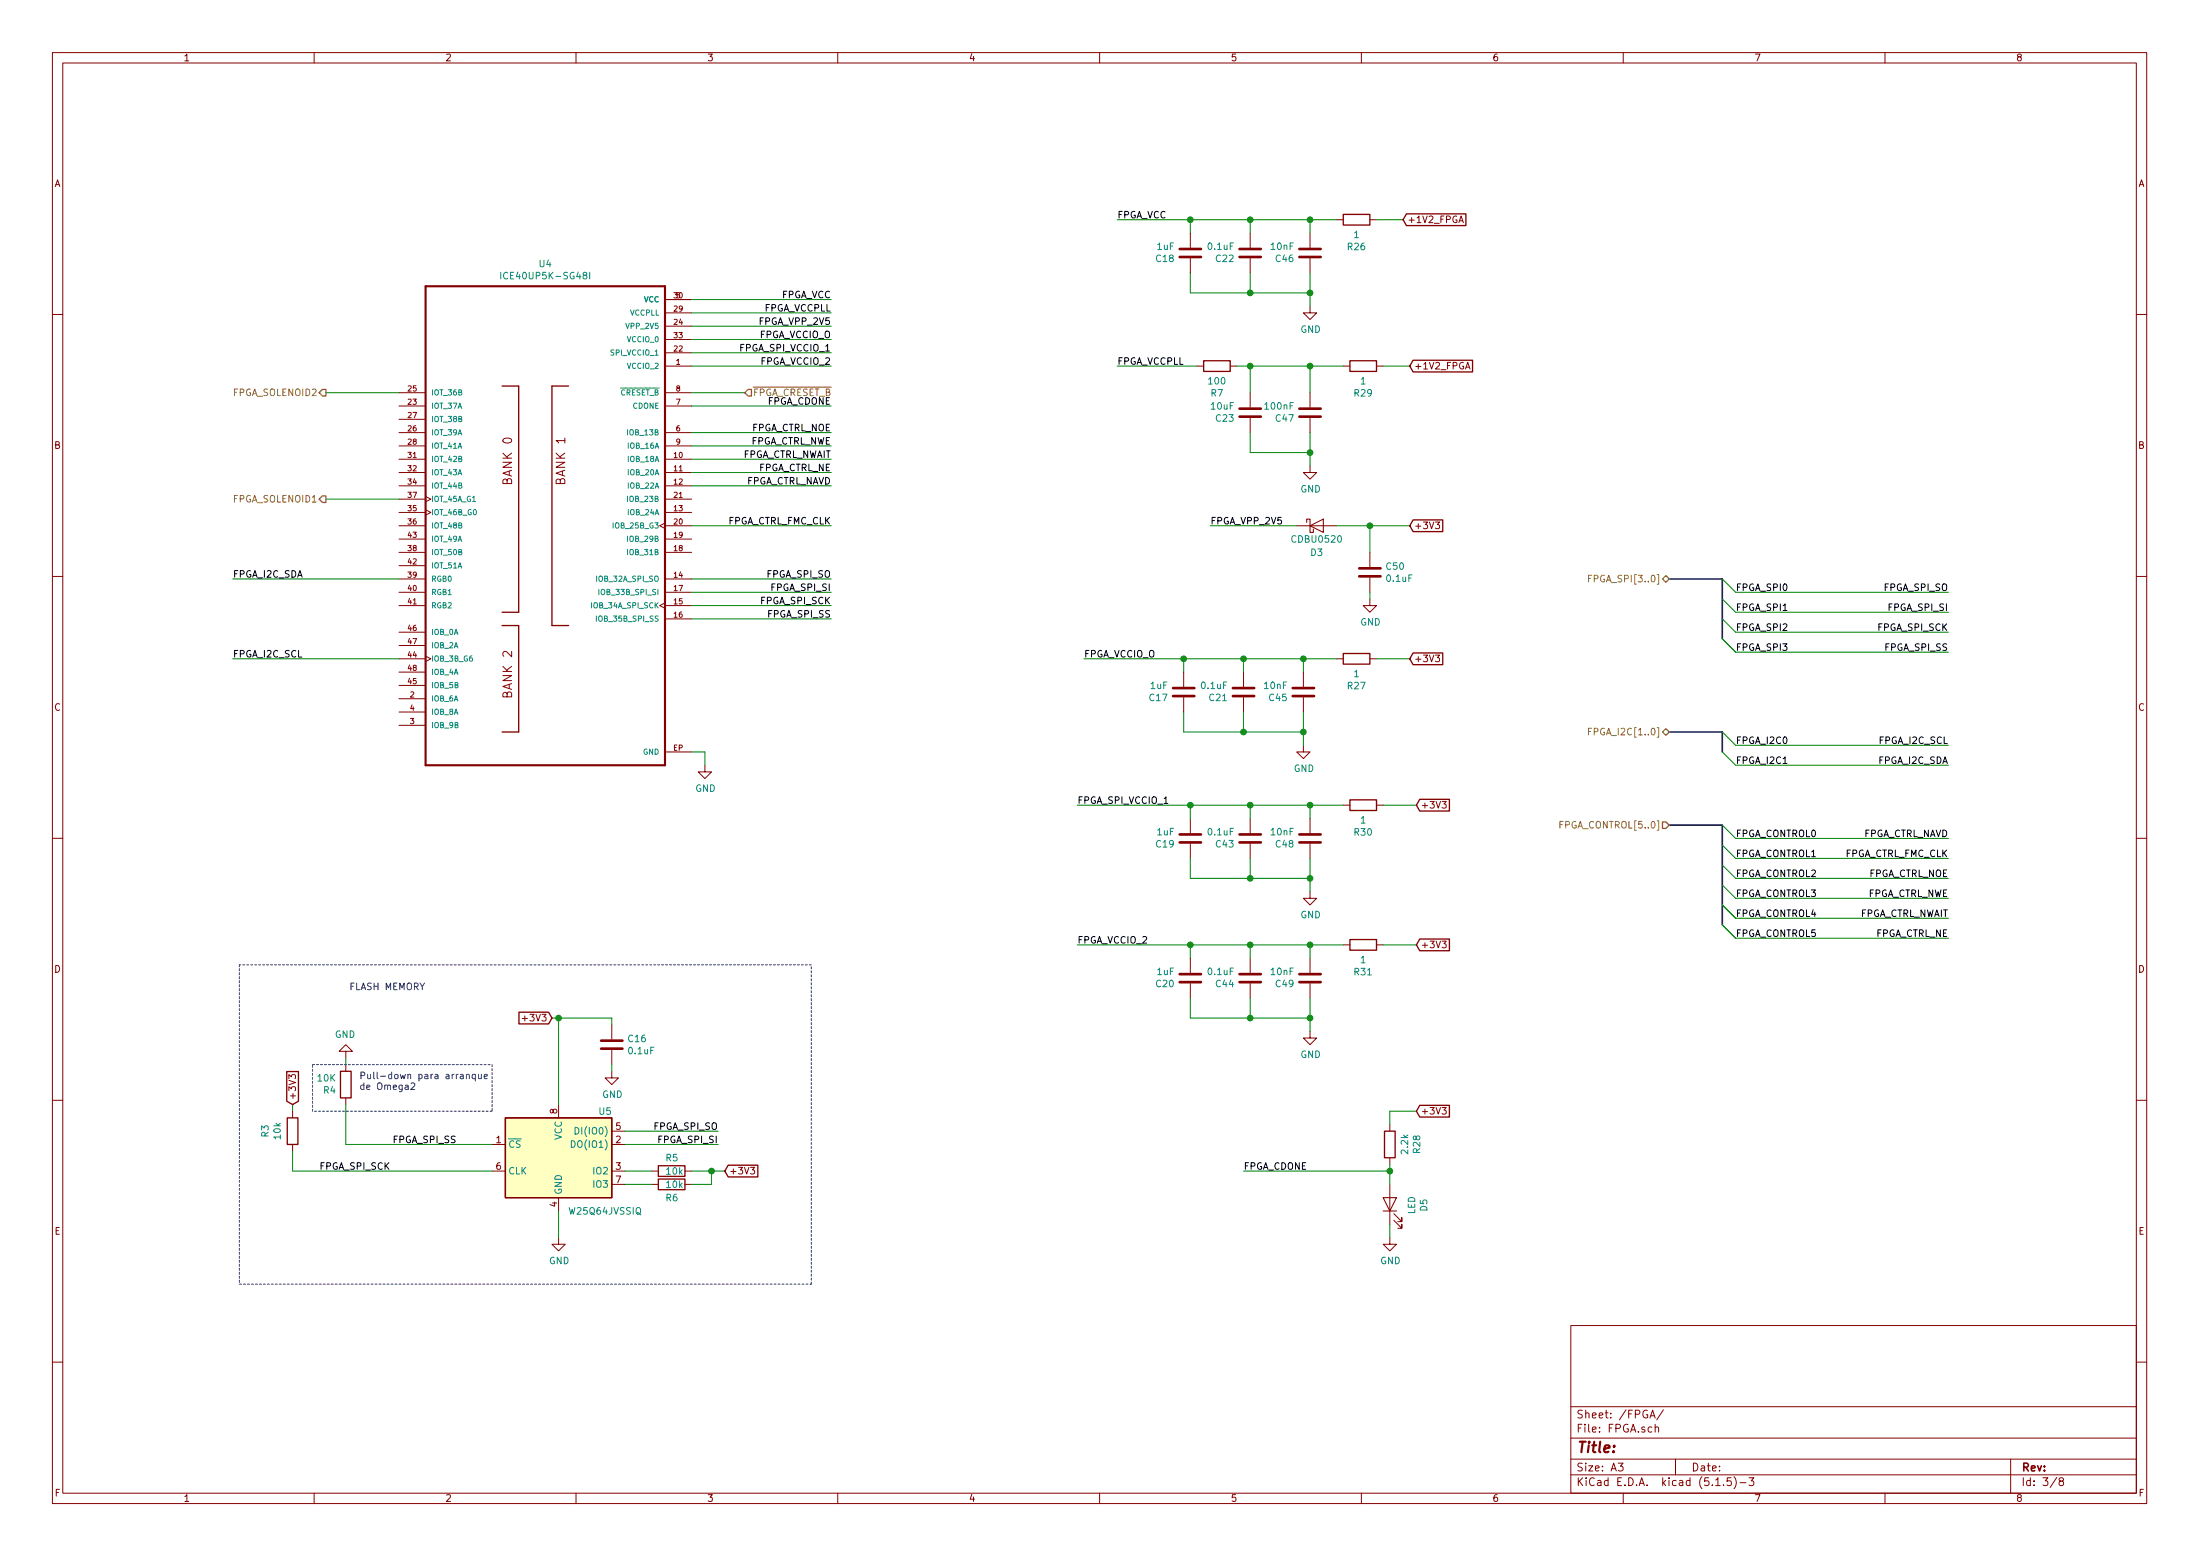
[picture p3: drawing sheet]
EESchema Schematic File Version 4
EELAYER 30 0
EELAYER END
$Descr A3 16535 11693
encoding utf-8
Sheet 3 8
Title ""
Date ""
Rev ""
Comp ""
Comment1 ""
Comment2 ""
Comment3 ""
Comment4 ""
$EndDescr
Text HLabel 12550 4350 0    50   BiDi ~ 0
FPGA_SPI[3..0]
Wire Bus Line
	12550 4350 12950 4350
Text Label 14650 4450 2    50   ~ 0
FPGA_SPI_SO
Entry Wire Line
	12950 4350 13050 4450
Entry Wire Line
	12950 4500 13050 4600
Entry Wire Line
	12950 4650 13050 4750
Text Label 14650 4600 2    50   ~ 0
FPGA_SPI_SI
Text Label 14650 4900 2    50   ~ 0
FPGA_SPI_SS
Text Label 14650 4750 2    50   ~ 0
FPGA_SPI_SCK
Text HLabel 12550 5500 0    50   BiDi ~ 0
FPGA_I2C[1..0]
Wire Bus Line
	12550 5500 12950 5500
Text Label 14650 5600 2    50   ~ 0
FPGA_I2C_SCL
Entry Wire Line
	12950 5500 13050 5600
Entry Wire Line
	12950 5650 13050 5750
Text Label 14650 5750 2    50   ~ 0
FPGA_I2C_SDA
Wire Bus Line
	12950 5650 12950 5500
Text HLabel 12550 6200 0    50   Input ~ 0
FPGA_CONTROL[5..0]
Wire Bus Line
	12550 6200 12950 6200
Text Label 14650 6300 2    50   ~ 0
FPGA_CTRL_NAVD
Entry Wire Line
	12950 6200 13050 6300
Entry Wire Line
	12950 6350 13050 6450
Entry Wire Line
	12950 6500 13050 6600
Entry Wire Line
	12950 6650 13050 6750
Entry Wire Line
	12950 6800 13050 6900
Text Label 14650 6450 2    50   ~ 0
FPGA_CTRL_FMC_CLK
Text Label 14650 6600 2    50   ~ 0
FPGA_CTRL_NOE
Text Label 14650 6750 2    50   ~ 0
FPGA_CTRL_NWE
Text Label 14650 6900 2    50   ~ 0
FPGA_CTRL_NWAIT
Entry Wire Line
	12950 6950 13050 7050
Entry Wire Line
	12950 6950 13050 7050
Entry Wire Line
	12950 6800 13050 6900
Entry Wire Line
	12950 6950 13050 7050
Entry Wire Line
	12950 6800 13050 6900
Text Label 14650 7050 2    50   ~ 0
FPGA_CTRL_NE
Text Notes 3200 7450 2    50   ~ 0
FLASH MEMORY
$Comp
L Memory_Flash:W25Q32JVSS U5
U 1 1
P 4200 8700
F 0 "U5" H 4550 9050 50  0000 C CNN
F 1 "W25Q64JVSSIQ" H 4550 8300 50  0000 C CNN
F 2 "Package_SO:SOIC-8_5.23x5.23mm_P1.27mm" H 4200 8700 50  0001 C CNN
F 3 "https://www.winbond.com/resource-files/w25q64jv%20revj%2003272018%20plus.pdf" H 4200 8700 50  0001 C CNN
F 4 "W25Q64JVSSIQ-ND" H 4200 8700 50  0001 C CNN "Digikey"
	1    4200 8700
	1    0    0    -1  
$EndComp
$Comp
L power:GND #PWR025
U 1 1
P 4200 9300
F 0 "#PWR025" H 4200 9050 50  0001 C CNN
F 1 "GND" H 4205 9127 50  0000 C CNN
F 2 "" H 4200 9300 50  0001 C CNN
F 3 "" H 4200 9300 50  0001 C CNN
	1    4200 9300
	1    0    0    -1  
$EndComp
Wire Wire Line
	4200 9100 4200 9300
$Comp
L Device:R R4
U 1 1
P 2600 8150
F 0 "R4" H 2670 8196 50  0000 L CNN
F 1 "10K" H 2670 8105 50  0000 L CNN
F 2 "Resistor_SMD:R_0603_1608Metric_Pad1.05x0.95mm_HandSolder" V 2530 8150 50  0001 C CNN
F 3 "~" H 2600 8150 50  0001 C CNN
	1    2600 8150
	-1   0    0    1   
$EndComp
$Comp
L power:GND #PWR024
U 1 1
P 2600 7950
F 0 "#PWR024" H 2600 7700 50  0001 C CNN
F 1 "GND" H 2605 7777 50  0000 C CNN
F 2 "" H 2600 7950 50  0001 C CNN
F 3 "" H 2600 7950 50  0001 C CNN
	1    2600 7950
	-1   0    0    1   
$EndComp
Wire Wire Line
	2600 7950 2600 8000
Text Label 5400 8600 2    50   ~ 0
FPGA_SPI_SI
Wire Wire Line
	5400 8600 4700 8600
$Comp
L Device:R R5
U 1 1
P 5050 8800
F 0 "R5" V 4950 8750 50  0000 L CNN
F 1 "10k" V 5050 8750 50  0000 L CNN
F 2 "Resistor_SMD:R_0603_1608Metric_Pad1.05x0.95mm_HandSolder" V 4980 8800 50  0001 C CNN
F 3 "~" H 5050 8800 50  0001 C CNN
	1    5050 8800
	0    1    1    0   
$EndComp
Wire Wire Line
	5200 8800 5350 8800
Text GLabel 5450 8800 2    50   Input ~ 0
+3V3
Text Label 5400 8500 2    50   ~ 0
FPGA_SPI_SO
Wire Wire Line
	4700 8500 5400 8500
$Comp
L Device:R R6
U 1 1
P 5050 8900
F 0 "R6" V 5150 8850 50  0000 L CNN
F 1 "10k" V 5050 8850 50  0000 L CNN
F 2 "Resistor_SMD:R_0603_1608Metric_Pad1.05x0.95mm_HandSolder" V 4980 8900 50  0001 C CNN
F 3 "~" H 5050 8900 50  0001 C CNN
	1    5050 8900
	0    1    1    0   
$EndComp
Wire Wire Line
	5200 8900 5350 8900
Wire Wire Line
	5350 8900 5350 8800
Wire Wire Line
	5350 8800 5450 8800
Connection ~ 5350 8800
Wire Wire Line
	4700 8800 4900 8800
Wire Wire Line
	4900 8900 4700 8900
Text GLabel 4150 7650 0    50   Input ~ 0
+3V3
$Comp
L Device:C C16
U 1 1
P 4600 7850
F 0 "C16" H 4715 7896 50  0000 L CNN
F 1 "0.1uF" H 4715 7805 50  0000 L CNN
F 2 "Capacitor_SMD:C_0603_1608Metric" H 4638 7700 50  0001 C CNN
F 3 "~" H 4600 7850 50  0001 C CNN
	1    4600 7850
	1    0    0    -1  
$EndComp
$Comp
L power:GND #PWR026
U 1 1
P 4600 8050
F 0 "#PWR026" H 4600 7800 50  0001 C CNN
F 1 "GND" H 4605 7877 50  0000 C CNN
F 2 "" H 4600 8050 50  0001 C CNN
F 3 "" H 4600 8050 50  0001 C CNN
	1    4600 8050
	1    0    0    -1  
$EndComp
Wire Wire Line
	4600 8050 4600 8000
Wire Wire Line
	4600 7650 4600 7700
Wire Wire Line
	4150 7650 4200 7650
Wire Wire Line
	4200 8300 4200 7650
Connection ~ 4200 7650
Wire Wire Line
	4200 7650 4600 7650
Text Label 2400 8800 0    50   ~ 0
FPGA_SPI_SCK
$Comp
L Device:R R3
U 1 1
P 2200 8500
F 0 "R3" V 1993 8500 50  0000 C CNN
F 1 "10k" V 2084 8500 50  0000 C CNN
F 2 "Resistor_SMD:R_0603_1608Metric_Pad1.05x0.95mm_HandSolder" V 2130 8500 50  0001 C CNN
F 3 "~" H 2200 8500 50  0001 C CNN
	1    2200 8500
	1    0    0    -1  
$EndComp
Text GLabel 2200 8300 1    50   Input ~ 0
+3V3
Wire Wire Line
	2200 8800 2200 8650
Wire Wire Line
	2200 8350 2200 8300
Wire Notes Line
	6100 9650 6100 7250
$Comp
L ICE40UP5K-SG48ITR50:ICE40UP5K-SG48ITR50 U4
U 1 1
P 4100 3950
F 0 "U4" H 4100 5920 50  0000 C CNN
F 1 "ICE40UP5K-SG48I" H 4100 5829 50  0000 C CNN
F 2 "SMD:QFN50P700X700X100-49N" H 4100 3950 50  0001 L BNN
F 3 "http://www.latticesemi.com/view_document?document_id=51968" H 4100 3950 50  0001 L BNN
F 4 "1.4" H 4100 3950 50  0001 L BNN "Field4"
F 5 "Lattice Semiconductor" H 4100 3950 50  0001 L BNN "Field5"
F 6 "10381" H 4100 3950 50  0001 L BNN "Field6"
F 7 "220-2212-1-ND" H 4100 3950 50  0001 C CNN "Digikey"
F 8 "https://www.mouser.com/datasheet/2/225/FPGAUG0200110-1324499.pdf" H 4100 3950 50  0001 C CNN "Breakout board"
	1    4100 3950
	1    0    0    -1  
$EndComp
$Comp
L power:GND #PWR027
U 1 1
P 5300 5750
F 0 "#PWR027" H 5300 5500 50  0001 C CNN
F 1 "GND" H 5305 5577 50  0000 C CNN
F 2 "" H 5300 5750 50  0001 C CNN
F 3 "" H 5300 5750 50  0001 C CNN
	1    5300 5750
	1    0    0    -1  
$EndComp
Wire Wire Line
	5300 5750 5300 5650
Wire Wire Line
	5300 5650 5200 5650
$Comp
L Device:C C46
U 1 1
P 9850 1900
F 0 "C46" H 9965 1946 50  0000 L CNN
F 1 "10nF" H 9965 1855 50  0000 L CNN
F 2 "Capacitor_SMD:C_0603_1608Metric" H 9888 1750 50  0001 C CNN
F 3 "~" H 9850 1900 50  0001 C CNN
	1    9850 1900
	-1   0    0    1   
$EndComp
$Comp
L Device:C C22
U 1 1
P 9400 1900
F 0 "C22" H 9515 1946 50  0000 L CNN
F 1 "0.1uF" H 9515 1855 50  0000 L CNN
F 2 "Capacitor_SMD:C_0603_1608Metric" H 9438 1750 50  0001 C CNN
F 3 "~" H 9400 1900 50  0001 C CNN
	1    9400 1900
	-1   0    0    1   
$EndComp
$Comp
L power:GND #PWR029
U 1 1
P 9850 2300
F 0 "#PWR029" H 9850 2050 50  0001 C CNN
F 1 "GND" H 9855 2127 50  0000 C CNN
F 2 "" H 9850 2300 50  0001 C CNN
F 3 "" H 9850 2300 50  0001 C CNN
	1    9850 2300
	1    0    0    -1  
$EndComp
Wire Wire Line
	8950 1650 8950 1750
Wire Wire Line
	9400 1750 9400 1650
Connection ~ 9400 1650
Wire Wire Line
	9400 1650 8950 1650
Wire Wire Line
	9850 1750 9850 1650
Wire Wire Line
	9850 1650 9400 1650
$Comp
L Device:C C18
U 1 1
P 8950 1900
F 0 "C18" H 9065 1946 50  0000 L CNN
F 1 "1uF" H 9065 1855 50  0000 L CNN
F 2 "Capacitor_SMD:C_0603_1608Metric" H 8988 1750 50  0001 C CNN
F 3 "~" H 8950 1900 50  0001 C CNN
	1    8950 1900
	-1   0    0    1   
$EndComp
Wire Wire Line
	8950 2050 8950 2200
Wire Wire Line
	9850 2050 9850 2200
Text GLabel 10550 1650 2    50   Input ~ 0
+1V2_FPGA
$Comp
L Device:R R7
U 1 1
P 9150 2750
F 0 "R7" V 8943 2750 50  0000 C CNN
F 1 "100" V 9034 2750 50  0000 C CNN
F 2 "Resistor_SMD:R_0603_1608Metric" V 9080 2750 50  0001 C CNN
F 3 "~" H 9150 2750 50  0001 C CNN
	1    9150 2750
	0    -1   -1   0   
$EndComp
$Comp
L Device:C C47
U 1 1
P 9850 3100
F 0 "C47" H 9965 3146 50  0000 L CNN
F 1 "100nF" H 9965 3055 50  0000 L CNN
F 2 "Capacitor_SMD:C_0603_1608Metric" H 9888 2950 50  0001 C CNN
F 3 "~" H 9850 3100 50  0001 C CNN
	1    9850 3100
	-1   0    0    1   
$EndComp
Wire Wire Line
	9850 3250 9850 3400
$Comp
L Device:C C23
U 1 1
P 9400 3100
F 0 "C23" H 9515 3146 50  0000 L CNN
F 1 "10uF" H 9515 3055 50  0000 L CNN
F 2 "Capacitor_SMD:C_0603_1608Metric" H 9438 2950 50  0001 C CNN
F 3 "~" H 9400 3100 50  0001 C CNN
	1    9400 3100
	-1   0    0    1   
$EndComp
Wire Wire Line
	9400 3250 9400 3400
Wire Wire Line
	9850 3400 9400 3400
Wire Wire Line
	9400 2950 9400 2750
Wire Wire Line
	9400 2050 9400 2200
Wire Wire Line
	9400 2200 8950 2200
Wire Wire Line
	9400 2200 9850 2200
Connection ~ 9400 2200
Wire Wire Line
	9850 2200 9850 2300
Connection ~ 9850 2200
$Comp
L Device:D_Schottky D3
U 1 1
P 9900 3950
F 0 "D3" H 9900 3750 50  0000 C CNN
F 1 "CDBU0520" H 9900 3850 50  0000 C CNN
F 2 "Diode_SMD:D_0603_1608Metric" H 9900 3950 50  0001 C CNN
F 3 "http://www.comchiptech.com/admin/files/product/CDBU0520-HF-RevA797161.pdf" H 9900 3950 50  0001 C CNN
F 4 "641-1332-1-ND" H 9900 3950 50  0001 C CNN "Digikey"
	1    9900 3950
	1    0    0    -1  
$EndComp
$Comp
L Device:C C50
U 1 1
P 10300 4300
F 0 "C50" H 10415 4346 50  0000 L CNN
F 1 "0.1uF" H 10415 4255 50  0000 L CNN
F 2 "Capacitor_SMD:C_0603_1608Metric" H 10338 4150 50  0001 C CNN
F 3 "~" H 10300 4300 50  0001 C CNN
	1    10300 4300
	1    0    0    -1  
$EndComp
$Comp
L power:GND #PWR060
U 1 1
P 10300 4500
F 0 "#PWR060" H 10300 4250 50  0001 C CNN
F 1 "GND" H 10305 4327 50  0000 C CNN
F 2 "" H 10300 4500 50  0001 C CNN
F 3 "" H 10300 4500 50  0001 C CNN
	1    10300 4500
	1    0    0    -1  
$EndComp
Wire Wire Line
	10300 4500 10300 4450
Text GLabel 10600 3950 2    50   Input ~ 0
+3V3
Text Label 6250 2250 2    50   ~ 0
FPGA_VCC
Text Label 8400 1650 0    50   ~ 0
FPGA_VCC
Connection ~ 8950 1650
Text Label 6250 2350 2    50   ~ 0
FPGA_VCCPLL
Text Label 8400 2750 0    50   ~ 0
FPGA_VCCPLL
Wire Wire Line
	9000 2750 8400 2750
Wire Wire Line
	9300 2750 9400 2750
Wire Wire Line
	9850 2950 9850 2750
Wire Wire Line
	9850 2750 9400 2750
Connection ~ 9400 2750
$Comp
L power:GND #PWR057
U 1 1
P 9850 3500
F 0 "#PWR057" H 9850 3250 50  0001 C CNN
F 1 "GND" H 9855 3327 50  0000 C CNN
F 2 "" H 9850 3500 50  0001 C CNN
F 3 "" H 9850 3500 50  0001 C CNN
	1    9850 3500
	1    0    0    -1  
$EndComp
Wire Wire Line
	9850 3500 9850 3400
Connection ~ 9850 3400
Wire Wire Line
	8400 1650 8950 1650
Text Label 6250 2450 2    50   ~ 0
FPGA_VPP_2V5
Text Label 9100 3950 0    50   ~ 0
FPGA_VPP_2V5
Wire Wire Line
	9750 3950 9100 3950
Wire Wire Line
	10600 3950 10300 3950
Wire Wire Line
	10300 4150 10300 3950
Connection ~ 10300 3950
Wire Wire Line
	10300 3950 10050 3950
Text Label 6250 2550 2    50   ~ 0
FPGA_VCCIO_O
Connection ~ 9350 4950
Wire Wire Line
	9350 4950 9800 4950
Connection ~ 8900 4950
Wire Wire Line
	8900 4950 9350 4950
Wire Wire Line
	8150 4950 8900 4950
Text GLabel 10600 4950 2    50   Input ~ 0
+3V3
Connection ~ 9800 5500
Wire Wire Line
	9800 5500 9800 5600
Connection ~ 9350 5500
Wire Wire Line
	9350 5500 9800 5500
Wire Wire Line
	9350 5500 8900 5500
Wire Wire Line
	9350 5350 9350 5500
Wire Wire Line
	9800 5350 9800 5500
Wire Wire Line
	8900 5350 8900 5500
$Comp
L Device:C C17
U 1 1
P 8900 5200
F 0 "C17" H 9015 5246 50  0000 L CNN
F 1 "1uF" H 9015 5155 50  0000 L CNN
F 2 "Capacitor_SMD:C_0603_1608Metric" H 8938 5050 50  0001 C CNN
F 3 "~" H 8900 5200 50  0001 C CNN
	1    8900 5200
	-1   0    0    1   
$EndComp
Wire Wire Line
	9800 5050 9800 4950
Wire Wire Line
	9350 5050 9350 4950
Wire Wire Line
	8900 4950 8900 5050
$Comp
L power:GND #PWR028
U 1 1
P 9800 5600
F 0 "#PWR028" H 9800 5350 50  0001 C CNN
F 1 "GND" H 9805 5427 50  0000 C CNN
F 2 "" H 9800 5600 50  0001 C CNN
F 3 "" H 9800 5600 50  0001 C CNN
	1    9800 5600
	1    0    0    -1  
$EndComp
$Comp
L Device:C C21
U 1 1
P 9350 5200
F 0 "C21" H 9465 5246 50  0000 L CNN
F 1 "0.1uF" H 9465 5155 50  0000 L CNN
F 2 "Capacitor_SMD:C_0603_1608Metric" H 9388 5050 50  0001 C CNN
F 3 "~" H 9350 5200 50  0001 C CNN
	1    9350 5200
	-1   0    0    1   
$EndComp
$Comp
L Device:C C45
U 1 1
P 9800 5200
F 0 "C45" H 9915 5246 50  0000 L CNN
F 1 "10nF" H 9915 5155 50  0000 L CNN
F 2 "Capacitor_SMD:C_0603_1608Metric" H 9838 5050 50  0001 C CNN
F 3 "~" H 9800 5200 50  0001 C CNN
	1    9800 5200
	-1   0    0    1   
$EndComp
Text Label 8150 4950 0    50   ~ 0
FPGA_VCCIO_O
$Comp
L Device:R R26
U 1 1
P 10200 1650
F 0 "R26" V 9993 1650 50  0000 C CNN
F 1 "1" V 10084 1650 50  0000 C CNN
F 2 "Resistor_SMD:R_0603_1608Metric" V 10130 1650 50  0001 C CNN
F 3 "~" H 10200 1650 50  0001 C CNN
	1    10200 1650
	0    -1   -1   0   
$EndComp
Wire Wire Line
	10050 1650 9850 1650
Connection ~ 9850 1650
Wire Wire Line
	10350 1650 10550 1650
Text GLabel 10600 2750 2    50   Input ~ 0
+1V2_FPGA
$Comp
L Device:R R29
U 1 1
P 10250 2750
F 0 "R29" V 10043 2750 50  0000 C CNN
F 1 "1" V 10134 2750 50  0000 C CNN
F 2 "Resistor_SMD:R_0603_1608Metric" V 10180 2750 50  0001 C CNN
F 3 "~" H 10250 2750 50  0001 C CNN
	1    10250 2750
	0    -1   -1   0   
$EndComp
Wire Wire Line
	10400 2750 10600 2750
Wire Wire Line
	10100 2750 9850 2750
Connection ~ 9850 2750
$Comp
L Device:R R27
U 1 1
P 10200 4950
F 0 "R27" V 9993 4950 50  0000 C CNN
F 1 "1" V 10084 4950 50  0000 C CNN
F 2 "Resistor_SMD:R_0603_1608Metric" V 10130 4950 50  0001 C CNN
F 3 "~" H 10200 4950 50  0001 C CNN
	1    10200 4950
	0    -1   -1   0   
$EndComp
Wire Wire Line
	10050 4950 9800 4950
Connection ~ 9800 4950
Wire Wire Line
	10350 4950 10600 4950
Connection ~ 9400 6050
Wire Wire Line
	9400 6050 9850 6050
Wire Wire Line
	8950 6050 9400 6050
Text GLabel 10650 6050 2    50   Input ~ 0
+3V3
Connection ~ 9850 6600
Wire Wire Line
	9850 6600 9850 6700
Connection ~ 9400 6600
Wire Wire Line
	9400 6600 9850 6600
Wire Wire Line
	9400 6600 8950 6600
Wire Wire Line
	9400 6450 9400 6600
Wire Wire Line
	9850 6450 9850 6600
Wire Wire Line
	8950 6450 8950 6600
$Comp
L Device:C C19
U 1 1
P 8950 6300
F 0 "C19" H 9065 6346 50  0000 L CNN
F 1 "1uF" H 9065 6255 50  0000 L CNN
F 2 "Capacitor_SMD:C_0603_1608Metric" H 8988 6150 50  0001 C CNN
F 3 "~" H 8950 6300 50  0001 C CNN
	1    8950 6300
	-1   0    0    1   
$EndComp
Wire Wire Line
	9850 6150 9850 6050
Wire Wire Line
	9400 6150 9400 6050
Wire Wire Line
	8950 6050 8950 6150
$Comp
L power:GND #PWR058
U 1 1
P 9850 6700
F 0 "#PWR058" H 9850 6450 50  0001 C CNN
F 1 "GND" H 9855 6527 50  0000 C CNN
F 2 "" H 9850 6700 50  0001 C CNN
F 3 "" H 9850 6700 50  0001 C CNN
	1    9850 6700
	1    0    0    -1  
$EndComp
$Comp
L Device:C C43
U 1 1
P 9400 6300
F 0 "C43" H 9515 6346 50  0000 L CNN
F 1 "0.1uF" H 9515 6255 50  0000 L CNN
F 2 "Capacitor_SMD:C_0603_1608Metric" H 9438 6150 50  0001 C CNN
F 3 "~" H 9400 6300 50  0001 C CNN
	1    9400 6300
	-1   0    0    1   
$EndComp
$Comp
L Device:C C48
U 1 1
P 9850 6300
F 0 "C48" H 9965 6346 50  0000 L CNN
F 1 "10nF" H 9965 6255 50  0000 L CNN
F 2 "Capacitor_SMD:C_0603_1608Metric" H 9888 6150 50  0001 C CNN
F 3 "~" H 9850 6300 50  0001 C CNN
	1    9850 6300
	-1   0    0    1   
$EndComp
$Comp
L Device:R R30
U 1 1
P 10250 6050
F 0 "R30" V 10043 6050 50  0000 C CNN
F 1 "1" V 10134 6050 50  0000 C CNN
F 2 "Resistor_SMD:R_0603_1608Metric" V 10180 6050 50  0001 C CNN
F 3 "~" H 10250 6050 50  0001 C CNN
	1    10250 6050
	0    -1   -1   0   
$EndComp
Wire Wire Line
	10100 6050 9850 6050
Connection ~ 9850 6050
Wire Wire Line
	10400 6050 10650 6050
Text Label 6250 2650 2    50   ~ 0
FPGA_SPI_VCCIO_1
Text Label 8100 6050 0    50   ~ 0
FPGA_SPI_VCCIO_1
Wire Wire Line
	8100 6050 8950 6050
Connection ~ 8950 6050
Text Label 6250 2750 2    50   ~ 0
FPGA_VCCIO_2
Text Label 8100 7100 0    50   ~ 0
FPGA_VCCIO_2
Connection ~ 9400 7100
Wire Wire Line
	9400 7100 9850 7100
Wire Wire Line
	8950 7100 9400 7100
Text GLabel 10650 7100 2    50   Input ~ 0
+3V3
Connection ~ 9850 7650
Wire Wire Line
	9850 7650 9850 7750
Connection ~ 9400 7650
Wire Wire Line
	9400 7650 9850 7650
Wire Wire Line
	9400 7650 8950 7650
Wire Wire Line
	9400 7500 9400 7650
Wire Wire Line
	9850 7500 9850 7650
Wire Wire Line
	8950 7500 8950 7650
$Comp
L Device:C C20
U 1 1
P 8950 7350
F 0 "C20" H 9065 7396 50  0000 L CNN
F 1 "1uF" H 9065 7305 50  0000 L CNN
F 2 "Capacitor_SMD:C_0603_1608Metric" H 8988 7200 50  0001 C CNN
F 3 "~" H 8950 7350 50  0001 C CNN
	1    8950 7350
	-1   0    0    1   
$EndComp
Wire Wire Line
	9850 7200 9850 7100
Wire Wire Line
	9400 7200 9400 7100
Wire Wire Line
	8950 7100 8950 7200
$Comp
L power:GND #PWR059
U 1 1
P 9850 7750
F 0 "#PWR059" H 9850 7500 50  0001 C CNN
F 1 "GND" H 9855 7577 50  0000 C CNN
F 2 "" H 9850 7750 50  0001 C CNN
F 3 "" H 9850 7750 50  0001 C CNN
	1    9850 7750
	1    0    0    -1  
$EndComp
$Comp
L Device:C C44
U 1 1
P 9400 7350
F 0 "C44" H 9515 7396 50  0000 L CNN
F 1 "0.1uF" H 9515 7305 50  0000 L CNN
F 2 "Capacitor_SMD:C_0603_1608Metric" H 9438 7200 50  0001 C CNN
F 3 "~" H 9400 7350 50  0001 C CNN
	1    9400 7350
	-1   0    0    1   
$EndComp
$Comp
L Device:C C49
U 1 1
P 9850 7350
F 0 "C49" H 9965 7396 50  0000 L CNN
F 1 "10nF" H 9965 7305 50  0000 L CNN
F 2 "Capacitor_SMD:C_0603_1608Metric" H 9888 7200 50  0001 C CNN
F 3 "~" H 9850 7350 50  0001 C CNN
	1    9850 7350
	-1   0    0    1   
$EndComp
$Comp
L Device:R R31
U 1 1
P 10250 7100
F 0 "R31" V 10043 7100 50  0000 C CNN
F 1 "1" V 10134 7100 50  0000 C CNN
F 2 "Resistor_SMD:R_0603_1608Metric" V 10180 7100 50  0001 C CNN
F 3 "~" H 10250 7100 50  0001 C CNN
	1    10250 7100
	0    -1   -1   0   
$EndComp
Wire Wire Line
	10100 7100 9850 7100
Connection ~ 9850 7100
Wire Wire Line
	10400 7100 10650 7100
Wire Wire Line
	8100 7100 8950 7100
Connection ~ 8950 7100
$Comp
L Device:R R28
U 1 1
P 10450 8600
F 0 "R28" V 10243 8600 50  0000 C CNN
F 1 "2.2k" V 10334 8600 50  0000 C CNN
F 2 "Resistor_SMD:R_0603_1608Metric" V 10380 8600 50  0001 C CNN
F 3 "~" H 10450 8600 50  0001 C CNN
	1    10450 8600
	-1   0    0    1   
$EndComp
$Comp
L Device:LED D5
U 1 1
P 10450 9050
F 0 "D5" H 10443 8795 50  0000 C CNN
F 1 "LED" H 10443 8886 50  0000 C CNN
F 2 "LED_SMD:LED_0603_1608Metric" H 10450 9050 50  0001 C CNN
F 3 "~" H 10450 9050 50  0001 C CNN
	1    10450 9050
	0    -1   -1   0   
$EndComp
$Comp
L power:GND #PWR061
U 1 1
P 10450 9300
F 0 "#PWR061" H 10450 9050 50  0001 C CNN
F 1 "GND" H 10455 9127 50  0000 C CNN
F 2 "" H 10450 9300 50  0001 C CNN
F 3 "" H 10450 9300 50  0001 C CNN
	1    10450 9300
	1    0    0    -1  
$EndComp
Text Label 6250 3050 2    50   ~ 0
FPGA_CDONE
Text Label 9350 8800 0    50   ~ 0
FPGA_CDONE
Wire Wire Line
	10450 8900 10450 8800
Wire Wire Line
	10450 9300 10450 9200
Wire Wire Line
	6250 4350 5200 4350
Wire Wire Line
	6250 4450 5200 4450
Wire Wire Line
	6250 4650 5200 4650
Wire Wire Line
	6250 4550 5200 4550
Text Label 6250 4350 2    50   ~ 0
FPGA_SPI_SO
Text Label 6250 4450 2    50   ~ 0
FPGA_SPI_SI
Text Label 6250 4650 2    50   ~ 0
FPGA_SPI_SS
Text Label 6250 4550 2    50   ~ 0
FPGA_SPI_SCK
Wire Wire Line
	5200 2250 6250 2250
Wire Wire Line
	5200 2350 6250 2350
Wire Wire Line
	5200 2550 6250 2550
Wire Wire Line
	5200 2650 6250 2650
Wire Wire Line
	5200 2750 6250 2750
Wire Wire Line
	5200 3050 6250 3050
Text Label 6250 3250 2    50   ~ 0
FPGA_CTRL_NOE
Text Label 6250 3350 2    50   ~ 0
FPGA_CTRL_NWE
Text Label 6250 3450 2    50   ~ 0
FPGA_CTRL_NWAIT
Text Label 6250 3550 2    50   ~ 0
FPGA_CTRL_NE
Text Label 6250 3650 2    50   ~ 0
FPGA_CTRL_NAVD
Wire Wire Line
	5200 3250 6250 3250
Wire Wire Line
	5200 3350 6250 3350
Wire Wire Line
	5200 3450 6250 3450
Wire Wire Line
	5200 3550 6250 3550
Wire Wire Line
	5200 3650 6250 3650
Text Label 6250 3950 2    50   ~ 0
FPGA_CTRL_FMC_CLK
Wire Wire Line
	5200 3950 6250 3950
Text HLabel 2450 3750 0    50   Output ~ 0
FPGA_SOLENOID1
Text HLabel 2450 2950 0    50   Output ~ 0
FPGA_SOLENOID2
Wire Wire Line
	10450 8800 9350 8800
Wire Wire Line
	10450 8800 10450 8750
Connection ~ 10450 8800
Text GLabel 10650 8350 2    50   Input ~ 0
+3V3
Wire Wire Line
	10450 8450 10450 8350
Wire Wire Line
	10450 8350 10650 8350
Wire Wire Line
	5200 2450 6250 2450
Text HLabel 5600 2950 2    50   Input ~ 0
~FPGA_CRESET_B
Wire Wire Line
	5200 2950 5600 2950
Text Label 13050 6300 0    50   ~ 0
FPGA_CONTROL0
Text Label 13050 6450 0    50   ~ 0
FPGA_CONTROL1
Text Label 13050 6600 0    50   ~ 0
FPGA_CONTROL2
Text Label 13050 6750 0    50   ~ 0
FPGA_CONTROL3
Text Label 13050 6900 0    50   ~ 0
FPGA_CONTROL4
Text Label 13050 7050 0    50   ~ 0
FPGA_CONTROL5
Text Label 13050 5600 0    50   ~ 0
FPGA_I2C0
Text Label 13050 5750 0    50   ~ 0
FPGA_I2C1
Text Label 13050 4450 0    50   ~ 0
FPGA_SPI0
Text Label 13050 4600 0    50   ~ 0
FPGA_SPI1
Text Label 13050 4750 0    50   ~ 0
FPGA_SPI2
Wire Wire Line
	13050 4450 14650 4450
Wire Wire Line
	13050 4600 14650 4600
Wire Wire Line
	13050 5600 14650 5600
Wire Wire Line
	13050 5750 14650 5750
Wire Wire Line
	13050 6300 14650 6300
Wire Wire Line
	13050 6450 14650 6450
Wire Wire Line
	13050 6600 14650 6600
Wire Wire Line
	13050 6750 14650 6750
Wire Wire Line
	13050 6900 14650 6900
Wire Wire Line
	13050 7050 14650 7050
Text Label 13050 4900 0    50   ~ 0
FPGA_SPI3
Entry Wire Line
	12950 4800 13050 4900
Entry Wire Line
	12950 4800 13050 4900
Wire Wire Line
	13050 4900 14650 4900
Wire Wire Line
	13050 4750 14650 4750
Text Label 1750 4950 0    50   ~ 0
FPGA_I2C_SCL
Text Label 1750 4350 0    50   ~ 0
FPGA_I2C_SDA
Wire Wire Line
	1750 4950 3000 4950
Wire Wire Line
	1750 4350 3000 4350
Wire Wire Line
	2450 3750 3000 3750
Wire Wire Line
	2450 2950 3000 2950
Wire Wire Line
	2600 8300 2600 8600
Text Label 2950 8600 0    50   ~ 0
FPGA_SPI_SS
Wire Wire Line
	2200 8800 3700 8800
Text Notes 2700 8200 0    50   ~ 0
Pull-down para arranque\nde Omega2
Wire Wire Line
	2600 8600 3700 8600
Wire Notes Line
	2350 8000 3700 8000
Wire Notes Line
	3700 8000 3700 8350
Wire Notes Line
	3700 8350 2350 8350
Wire Notes Line
	2350 8350 2350 8000
Wire Notes Line
	6100 7250 1800 7250
Wire Notes Line
	1800 7250 1800 9650
Wire Notes Line
	1800 9650 6100 9650
Wire Bus Line
	12950 4350 12950 4800
Wire Bus Line
	12950 6200 12950 6950
$EndSCHEMATC
